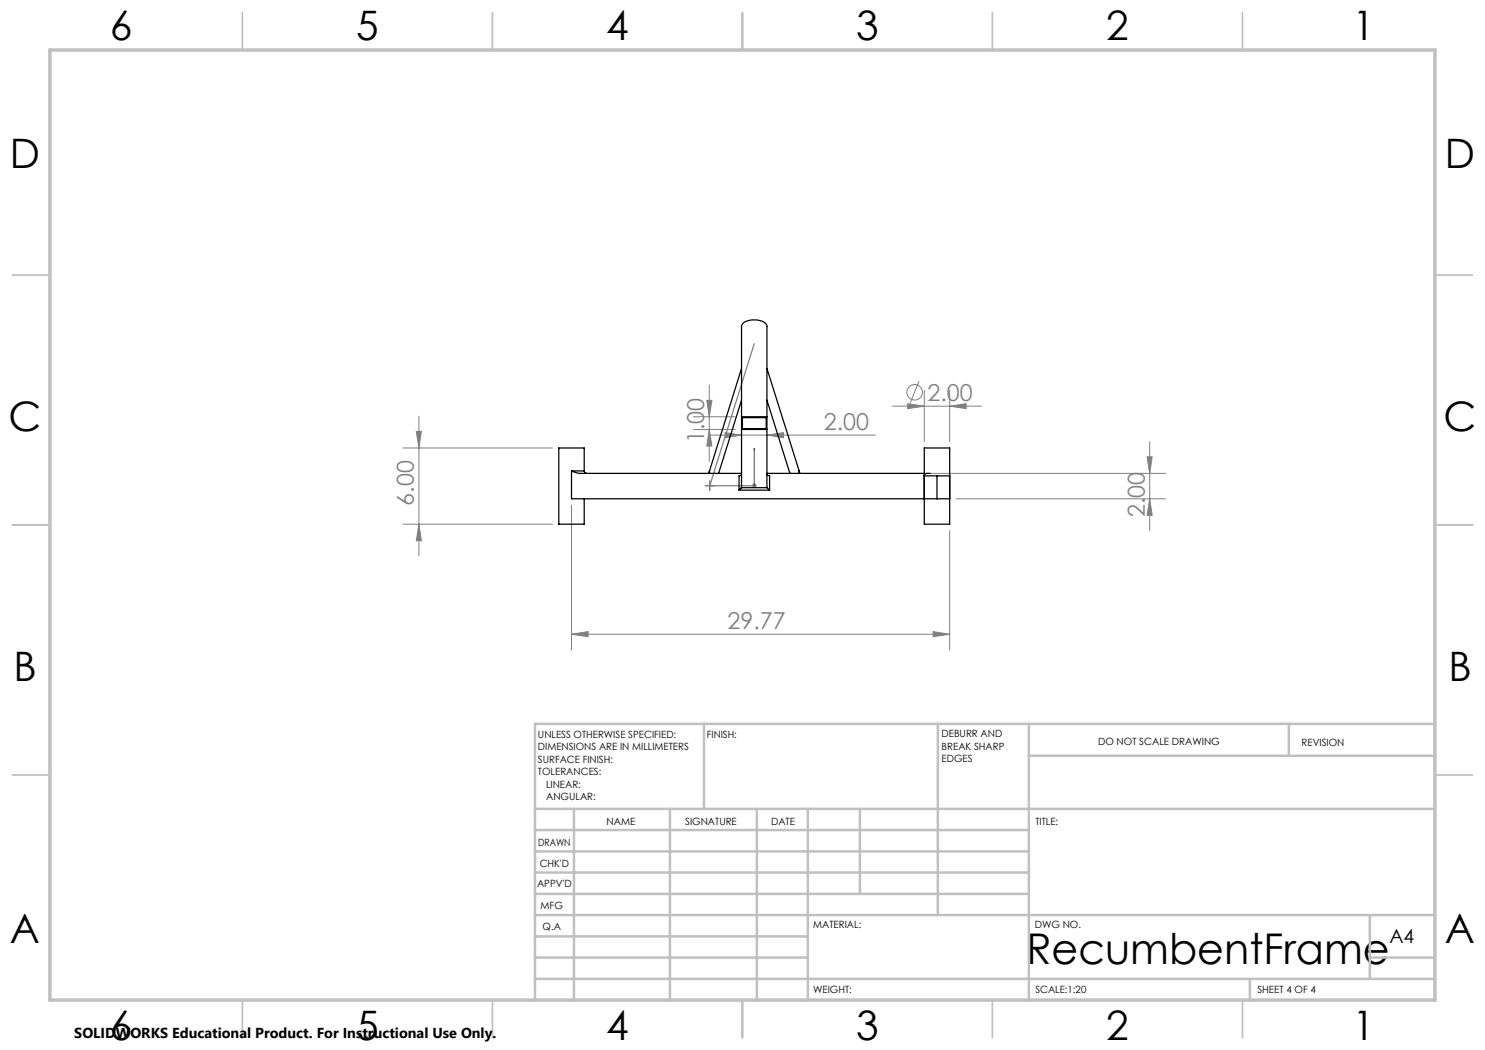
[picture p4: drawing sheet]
<svg xmlns="http://www.w3.org/2000/svg" width="297mm" height="210mm" viewBox="0 0 297 210" stroke-linecap="round" stroke-linejoin="round" font-family="sans-serif">
<g fill="none" stroke="#808080" stroke-width=".2">
<path d="M141.9 77v15.2M183.8 76.2l-1.8 4.5M184.9 78.1v10.2M189.9 78.1v10.2M80.6 89.6h29.9M83.3 86.3h1l-.5 3.3zM83.8 83.2v28M138.7 83.4h8.3M138.7 85.9h8.3M141 97.1h1.9M141.4 80.1h1l-.5 3.3zM141.9 85.9l.5 3.3h-1z"/>
<path d="M142 96.1v2M142 87h33.1M145 86.5l3.3 .5-3.3 .6zM150.4 97.1h.9M150.5 96.8l.7 .7M150.8 96.6v1M151.2 96.8l-.7 .7M153.4 87l3.3-.5v1.1zM178.5 81.2h17.8M181.5 80.7l3.4 .5-3.4 .5zM186.1 94.7h47M189.9 81.2l3.3-.5v1z"/>
<path d="M191.2 99.8h41.9M229.4 91.4h1l-.5 3.3zM229.9 99.8l.5 3.3h-1zM229.9 88.3v17.8M80.6 104.8h29.9M83.8 104.8l.5 3.4h-1zM114.3 101v29M189.9 106.1v23.9M114.3 126.9l3.3-.6v1zM114.3 126.9h75.6M186.6 126.3l3.3 .6-3.3 .4z"/>
<circle cx="182.9" cy="78.5" r="1.56"/>
</g>
<path d="M150.8 97v.2zM150.8 89.7v.4v-.4M150.8 97.1h.1M150.8 89.7v7.4" fill="none" stroke="#00f" stroke-width=".2"/>
<path d="M150.8 68.7l-8.8 28.4M142 97.1h8.8M142 97.1h.1" fill="none" stroke="#808080" stroke-width=".25"/>
<g fill="none" stroke="#c0c0c0" stroke-width=".35">
<path d="M48.5 2.5v7.5M98.5 2.5v7.5M148.5 2.5v7.5M198.5 2.5v7.5M248.5 2.5v7.5M2.5 55h7.5M287 55h7.5M2.5 105h7.5M287 105h7.5M2.5 155h7.5M287 155h7.5M48.5 200v7.5"/>
<path d="M98.5 200v7.5M148.5 200v7.5M198.5 200v7.5M248.5 200v7.5"/>
</g>
<g fill="none" stroke="#c0c0c0" stroke-width=".5">
<path d="M140.8 144.8v17M187.6 144.8v38.2M205.8 144.8v55.2M205.8 151.2h81.2M257.8 144.8v6.4M287 144.8h-180v55.2M107 161.8h180M107 178.8h98.8M107 174.5h98.8M107 170.3h98.8M107 166h98.8M114.8 161.8v38.2"/>
<path d="M134 161.8v38.2M151.4 161.8v38.2M161.6 161.8v38.2M172 161.8v17M107 195.8h180M107 191.5h54.6M107 187.3h54.6M107 183h180M250 195.8v4.2M274 191.5h13M274 183v12.8"/>
</g>
<path d="M10 10h277v190h-277z" fill="none" stroke="#c0c0c0" stroke-width=".7"/>
<path d="M150.8 97v.2zM150.8 89.7v.4z" fill="#00f"/>
<g fill="#808080">
<path d="M189.9 81.2l3.3-.5v1zM181.5 80.7l3.4 .5-3.4 .5zM153.4 87l3.3-.5v1.1zM145 86.5l3.3 .5-3.3 .6z"/>
<path d="M114.3 126.9l3.3-.6v1zM186.6 126.3l3.3 .6-3.3 .4z"/>
<path d="M83.3 86.3h1l-.5 3.3zM83.8 104.8l.5 3.4h-1zM229.4 91.4h1l-.5 3.3zM229.9 99.8l.5 3.3h-1zM141.4 80.1h1l-.5 3.3zM141.9 85.9l.5 3.3h-1z"/>
</g>
<g fill="none" stroke="#000" stroke-width=".25">
<path d="M148.3 73.7l-6.4 20.4M153.4 73.7l6.4 20.4M114.3 94.2l1.7 .5h32.3M114.3 94.2h2.5M114.3 94.2v5.6h73.1M116.8 94.2l.3 .4 .3 .1M116.8 94.2v-4.6h-5v15.2h5v-5M141.9 94.1l-.2 .6M141.9 94.1l.1 .6M147.8 98h6.1M148.3 97.5v-32.2a1.74 1.74 0 0 1 1.8-1.3h.3a2.74 2.74 0 0 1 3 1.1v32.4M148.3 97.5l-.5 .5"/>
<path d="M148.3 97.5h5.1M148.3 94.9l-.5 .2v2.9M148.3 80l-4.6 14.7M148.3 85.9h5.1M148.3 83.4h5.1M148.5 83.5h4.7v2.3h-4.7zM153.4 94.9l.5 .2v2.9M153.4 80l4.6 14.7M153.4 94.7h31.5M153.4 97.5l.5 .5M159.8 94.1l.2 .6M159.8 94.1l-.1 .6"/>
<path d="M184.9 89.6h5v15.2h-5zM186.1 94.7a.81 .81 0 0 0-1.2 .4l2.5 .1M187.4 99.8h2.5M187.4 95.2h2.5M187.4 95.2v4.6"/>
</g>
<text font-size="8.5" x="205.3" y="192.7">RecumbentFrame</text>
<g font-size="8.1">
<text x="22" y="8">6</text>
<text x="71.2" y="8">5</text>
<text x="121.2" y="8">4</text>
<text x="171.3" y="8">3</text>
<text x="221.3" y="8">2</text>
<text x="270.5" y="8">1</text>
<text x="2" y="33.6">D</text>
<text x="289" y="33.6">D</text>
<text x="1.7" y="86.1">C</text>
<text x="288.7" y="86.1">C</text>
<text x="2.7" y="136.1">B</text>
<text x="289.7" y="136.1">B</text>
<text x="2" y="188.6">A</text>
<text x="289" y="188.6">A</text>
<text x="22" y="208">6</text>
<text x="71.2" y="208">5</text>
<text x="121.2" y="208">4</text>
<text x="171.3" y="208">3</text>
<text x="221.3" y="208">2</text>
<text x="270.5" y="208">1</text>
</g>
<g font-size="4.7" fill="#808080">
<text x="185.5" y="80.2">2.00</text>
<text x="140.9" y="88.7" transform="rotate(-90 140.9 88.7)">1.00</text>
<text x="164.8" y="86">2.00</text>
<text x="82.8" y="101.1" transform="rotate(-90 82.8 101.1)">6.00</text>
<text x="228.9" y="103.5" transform="rotate(-90 228.9 103.5)">2.00</text>
<text x="145.5" y="125.8">29.77</text>
</g>
<text font-size="3.9" x="277.9" y="188.5">A4</text>
<text font-size="2.9" x="14.9" y="207.6">SOLIDWORKS Educational Product. For Instructional Use Only.</text>
<g font-size="2">
<text x="107.6" y="147.6">UNLESS OTHERWISE SPECIFIED:</text>
<text x="141.4" y="147.6">FINISH:</text>
<text x="188.3" y="147.5">DEBURR AND</text>
<text x="188.3" y="150">BREAK SHARP</text>
<text x="219.6" y="149">DO NOT SCALE DRAWING</text>
<text x="260.3" y="149.2">REVISION</text>
<text x="107.6" y="150.1">DIMENSIONS ARE IN MILLIMETERS</text>
<text x="107.6" y="152.6">SURFACE FINISH:</text>
<text x="107.6" y="155.1">TOLERANCES:</text>
<text x="188.3" y="152.5">EDGES</text>
<text x="109.2" y="157.6">LINEAR:</text>
<text x="109.2" y="160.1">ANGULAR:</text>
<text x="121.3" y="165">NAME</text>
<text x="137" y="164.9">SIGNATURE</text>
<text x="154.2" y="164.9">DATE</text>
<text x="207.1" y="164.9">TITLE:</text>
<text x="107.6" y="169.1">DRAWN</text>
<text x="107.9" y="173.3">CHK'D</text>
<text x="107.4" y="177.4">APPV'D</text>
<text x="108.1" y="181.8">MFG</text>
<text x="108.5" y="186">Q.A</text>
<text x="162.6" y="185.5">MATERIAL:</text>
<text x="207" y="185.5">DWG NO.</text>
<text x="162.6" y="198.5">WEIGHT:</text>
<text x="207.1" y="198.6">SCALE:1:20</text>
<text x="251.5" y="198.6">SHEET 4 OF 4</text>
</g>
</svg>
